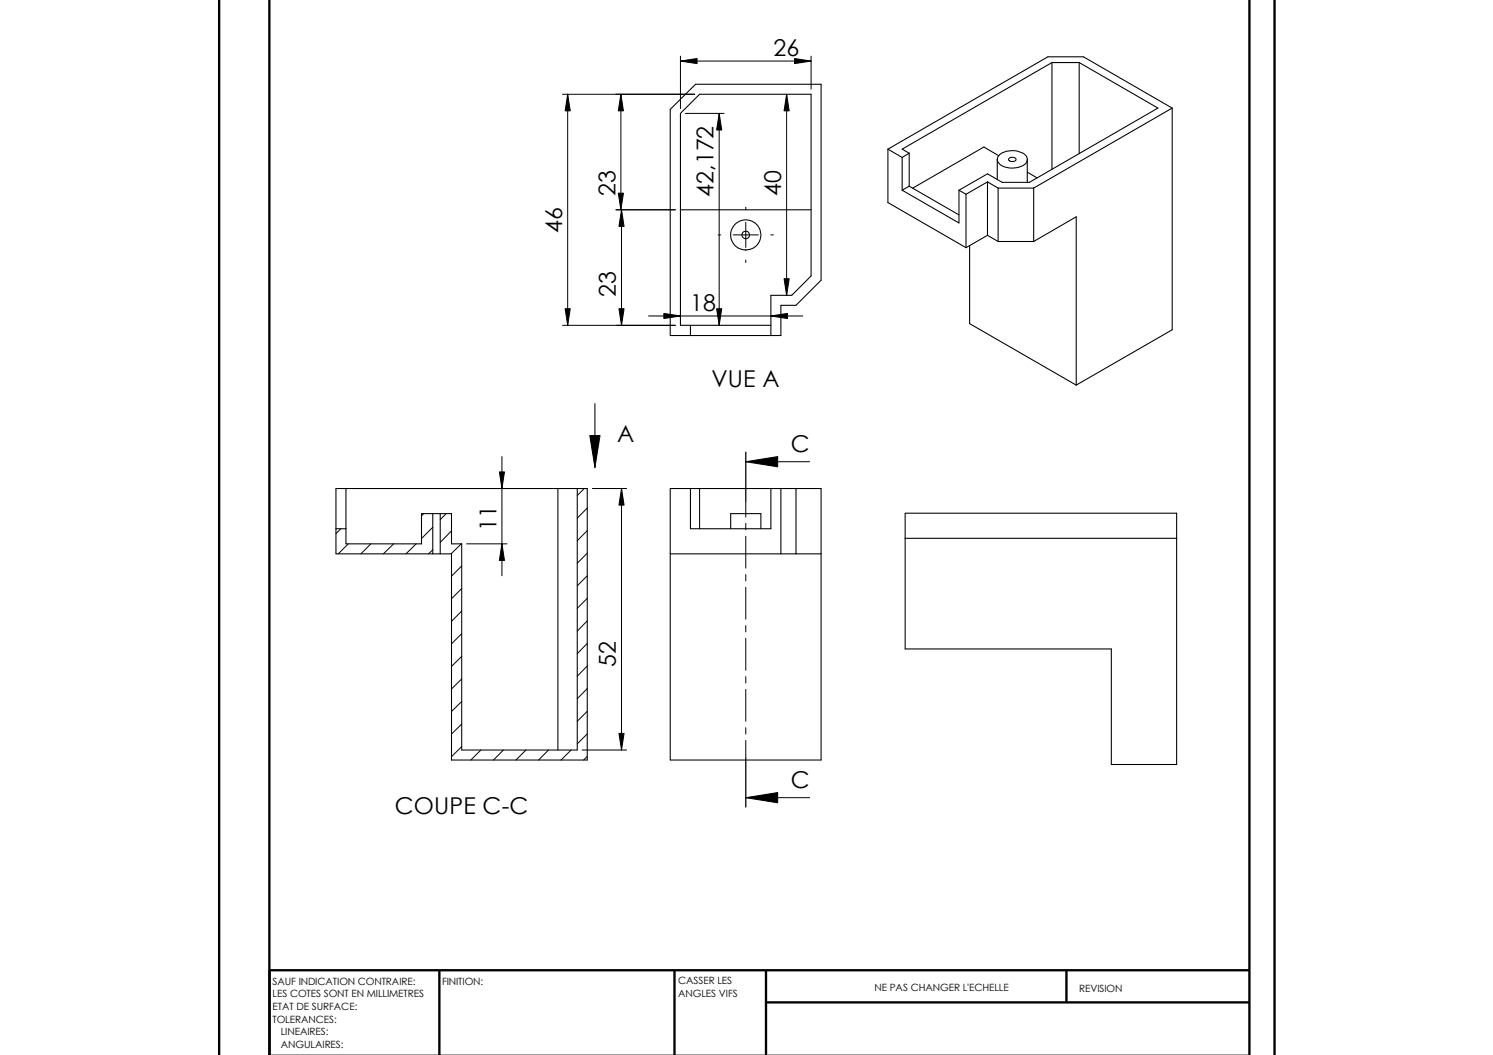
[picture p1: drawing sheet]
<svg xmlns="http://www.w3.org/2000/svg" width="297mm" height="210mm" viewBox="0 0 297 210" stroke-linecap="round" stroke-linejoin="round" font-family="sans-serif">
<path d="M43.6 -.1v210M53.6 -.1v210M248.6 -.1v210M253.6 -.1v210M87.4 193v16.9M134.2 193v16.9M152.4 193v16.9M152.4 199.4h96.2M212.2 193v6.3M248.6 193h-195v16.9" fill="none" stroke="#000" stroke-width=".47"/>
<g fill="none" stroke="#000" stroke-width=".21">
<path d="M209.3 12.4h5.4M209.3 12.4l-29.8 17.3 1.4 .8M209.3 12.4v21.3M214.7 12.4l15.7 9.1-25.6 14.8h-5.4l-2.9-1.7-5.7 3.2M214.7 12.4v18.2M133.3 21.8l5.1-5h25v39l-5 4.9h-3v6.1h-22.1zM176.7 29.7l2.8 1.6M176.7 29.7v10.6l15.5 9M179.5 37.8l11.3 6.6v-6.6M179.5 31.3v6.5M180.9 30.5l-1.4 .8M180.9 37l-1.4 .8"/>
<path d="M180.9 37l9.9 5.8M180.9 30.5v6.5M190.8 37.8l1.4 .9M192.2 38.7v10.6M196.5 36.2l2.1 1.2M196.5 36.2l-4.3 2.5M196.5 36.2v10.6M198.4 31.7v4M198.6 37.4h7.1M198.6 37.4v10.6M198.7 31l-3-1.7-14.1 8.1M198.9 30.8a4.2 4.2 0 0 1 5.3 .3 1.44 1.44 0 0 1-1.2 2 4.1 4.1 0 0 1-4.4-.8l-.2-.6 .1-.5z"/>
<path d="M200.7 31.6a.86 .86 0 0 1 1.4 .2 .88 .88 0 0 1-1.4-.1zM204.4 31.7v4.6M204.4 34.2l1.9 1.2M205.7 37.4v10.6M233.2 21.5l-17.6-10.2h-7.1l-31.8 18.4M233.2 21.5l-27.5 15.9M233.2 21.5v44.1l-19.1 11M135.4 41.7h26M192.9 48.9v15.5l21.2 12.2M196.5 46.8l-4.3 2.5M196.5 46.8l2.1 1.2M198.6 48h7.1"/>
<path d="M205.7 48l8.4-4.9v33.5M137.4 64.7v2.1M153.4 64.7h-18v-42.1l3.8-3.8h22.2v36.1l-3.9 3.9h-4.1v8M66.8 97.2h50v54h-27v-41h-23zM68.8 97.2v11h15.1v-6h5.9v6h2.1v41h22.9v-52M111 97.2v52M118.4 80.3v12.7M133.3 97.2h30.1v54h-30.1zM137.4 97.2v8h16v-8M139.2 97.2v8M155.4 97.2v13M158.4 97.2v13"/>
<path d="M66.8 105.2h2M86.1 102.2v8M87.6 102.2v8M133.3 110.2h30.1M145.4 105.2v-3h6v3M180.1 102.1h54v50h-13v-23h-41zM180.1 107.1h54"/>
<circle cx="148.4" cy="46.7" r=".75"/>
<circle cx="148.4" cy="46.7" r="3"/>
</g>
<g fill="none" stroke="#000" stroke-width=".2">
<path d="M111.9 18.8h26.3M112.9 18.8l.5 3.3h-1zM112.9 18.8v45.9M123.5 18.8l.5 3.3h-1zM123.5 18.8v22.9M135.4 12.1l3.3-.5v1.1zM135.4 12.1h26M135.4 11.2v10.4M156.5 18.8l.5 3.3h-1zM156.5 18.8v40M158.1 11.6l3.3 .5-3.3 .6zM161.4 11.2v6.5"/>
<path d="M123 38.4h1l-.5 3.3zM136.4 22.6h7.7M143.1 22.6l.5 3.3h-1zM143.1 22.6v42.1M122.5 41.7h11.9M123.7 41.7l.5 3.3h-1.1zM123.7 41.7v23M142.9 46.7h.5M145.9 46.7h5M148.4 41.2v.5M148.4 44.2v5M148.4 51.7v.5"/>
<path d="M153.4 46.7h.5M156 55.5h1l-.5 3.3zM111.9 64.7h22.5M112.4 61.4h1l-.5 3.3zM123.1 61.4h1.1l-.5 3.3zM129 62.9h30.7M132.1 62.4l3.3 .5-3.3 .5zM142.6 61.4h1l-.5 3.3zM153.4 62.9l3.3-.5v1zM99.4 93.9h1l-.5 3.3zM99.9 90.8v23.8M116.2 97.2l-1.4 1.4"/>
<path d="M117.3 86.7h2.1l-1 6.3zM117.9 97.2h6.8M123.7 97.2l.5 3.3h-1.1zM123.7 97.2v52M148.4 91.9l6.3-1.1v2.1zM148.4 91.9h12.7M148.4 99.9v3M67.8 105.2l-1 1M69.3 108.2l-2 2M73.8 108.2l-2 2M78.3 108.2l-2 2M82.8 108.2l-2 2"/>
<path d="M84.3 102.2l-.4 .5M86.1 104.9l-2.2 2.2M86.1 109.4l-.8 .8M88.8 102.2l-1.2 1.2M89.8 105.6l-2.2 2.3M91.8 108.2l-2.1 2M91.9 112.6l-2.1 2M91.9 117.1l-2.1 2M92.8 108.2h8.1M99.9 108.2l.5 3.3h-1zM116.8 101.1l-2 2M116.8 105.6l-2 2"/>
<path d="M116.8 110.1l-2 2M116.8 114.6l-2 1.9M116.8 119l-2 2M148.4 104.1v1.3M148.4 106.7v6.3M148.4 114.3v1.3M148.4 116.8v6.4M91.9 121.6l-2.1 2M91.9 126.1l-2.1 2M91.9 130.6l-2.1 2M91.9 135.1l-2.1 2M91.9 139.6l-2.1 2"/>
<path d="M116.8 123.5l-2 2.1M116.8 128l-2 2M116.8 132.5l-2 2M116.8 137l-2 2M148.4 124.5v1.2M148.4 127v6.3M148.4 134.6v1.3M148.4 137.2v6.3M91.9 144.1l-2.1 1.9M91.9 148.5l-2.1 2M95.7 149.2l-2 2M100.2 149.2l-2 2"/>
<path d="M104.6 149.2l-1.9 2M109.1 149.2l-2 2M113.6 149.2l-2 2M115.8 149.2h8.9M116.8 141.5l-2 2M116.8 146l-2 2M116.8 150.5l-.7 .7M123.1 145.9h1.1l-.5 3.3zM148.4 158.7l6.3-1v2zM148.4 158.7h12.7M148.4 144.8v1.2M148.4 147.3v3.4"/>
</g>
<g fill="#000">
<path d="M112.9 18.8l.5 3.3h-1zM123.5 18.8l.5 3.3h-1zM135.4 12.1l3.3-.5v1.1zM156.5 18.8l.5 3.3h-1zM158.1 11.6l3.3 .5-3.3 .6zM143.1 22.6l.5 3.3h-1zM123 38.4h1l-.5 3.3zM123.7 41.7l.5 3.3h-1.1zM156 55.5h1l-.5 3.3zM112.4 61.4h1l-.5 3.3zM123.1 61.4h1.1l-.5 3.3zM132.1 62.4l3.3 .5-3.3 .5z"/>
<path d="M142.6 61.4h1l-.5 3.3zM153.4 62.9l3.3-.5v1zM99.4 93.9h1l-.5 3.3zM117.3 86.7h2.1l-1 6.3zM123.7 97.2l.5 3.3h-1.1zM148.4 91.9l6.3-1.1v2.1zM99.9 108.2l.5 3.3h-1zM123.1 145.9h1.1l-.5 3.3zM148.4 158.7l6.3-1v2z"/>
</g>
<path d="M148.4 89.9v10M148.4 150.7v10" fill="none" stroke="#000" stroke-width=".25"/>
<g font-size="4.6">
<text x="153.9" y="11.2">26</text>
<text x="122.4" y="39" transform="rotate(-90 122.4 39)">23</text>
<text x="142" y="39.2" transform="rotate(-90 142 39.2)">42,172</text>
<text x="155.4" y="39" transform="rotate(-90 155.4 39)">40</text>
<text x="111.8" y="46.4" transform="rotate(-90 111.8 46.4)">46</text>
<text x="122.6" y="59.1" transform="rotate(-90 122.6 59.1)">23</text>
<text x="137.3" y="61.9">18</text>
<text x="141.6" y="77.1">VUE A</text>
<text x="122.8" y="88">A</text>
<text x="157.3" y="89.9">C</text>
<text x="98.8" y="105.7" transform="rotate(-90 98.8 105.7)">11</text>
<text x="122.6" y="132.6" transform="rotate(-90 122.6 132.6)">52</text>
<text x="78.5" y="162">COUPE C-C</text>
<text x="157.3" y="156.8">C</text>
</g>
<g font-size="2">
<text x="54.2" y="195.9">SAUF INDICATION CONTRAIRE:</text>
<text x="88" y="195.9">FINITION:</text>
<text x="134.9" y="195.8">CASSER LES</text>
<text x="174" y="197.2">NE PAS CHANGER L'ECHELLE</text>
<text x="214.7" y="197.4">REVISION</text>
<text x="54.2" y="198.4">LES COTES SONT EN MILLIMETRES</text>
<text x="54.2" y="200.9">ETAT DE SURFACE:</text>
<text x="54.2" y="203.5">TOLERANCES:</text>
<text x="134.9" y="198.3">ANGLES VIFS</text>
<text x="55.9" y="208.4">ANGULAIRES:</text>
<text x="55.9" y="206">LINEAIRES:</text>
</g>
</svg>
